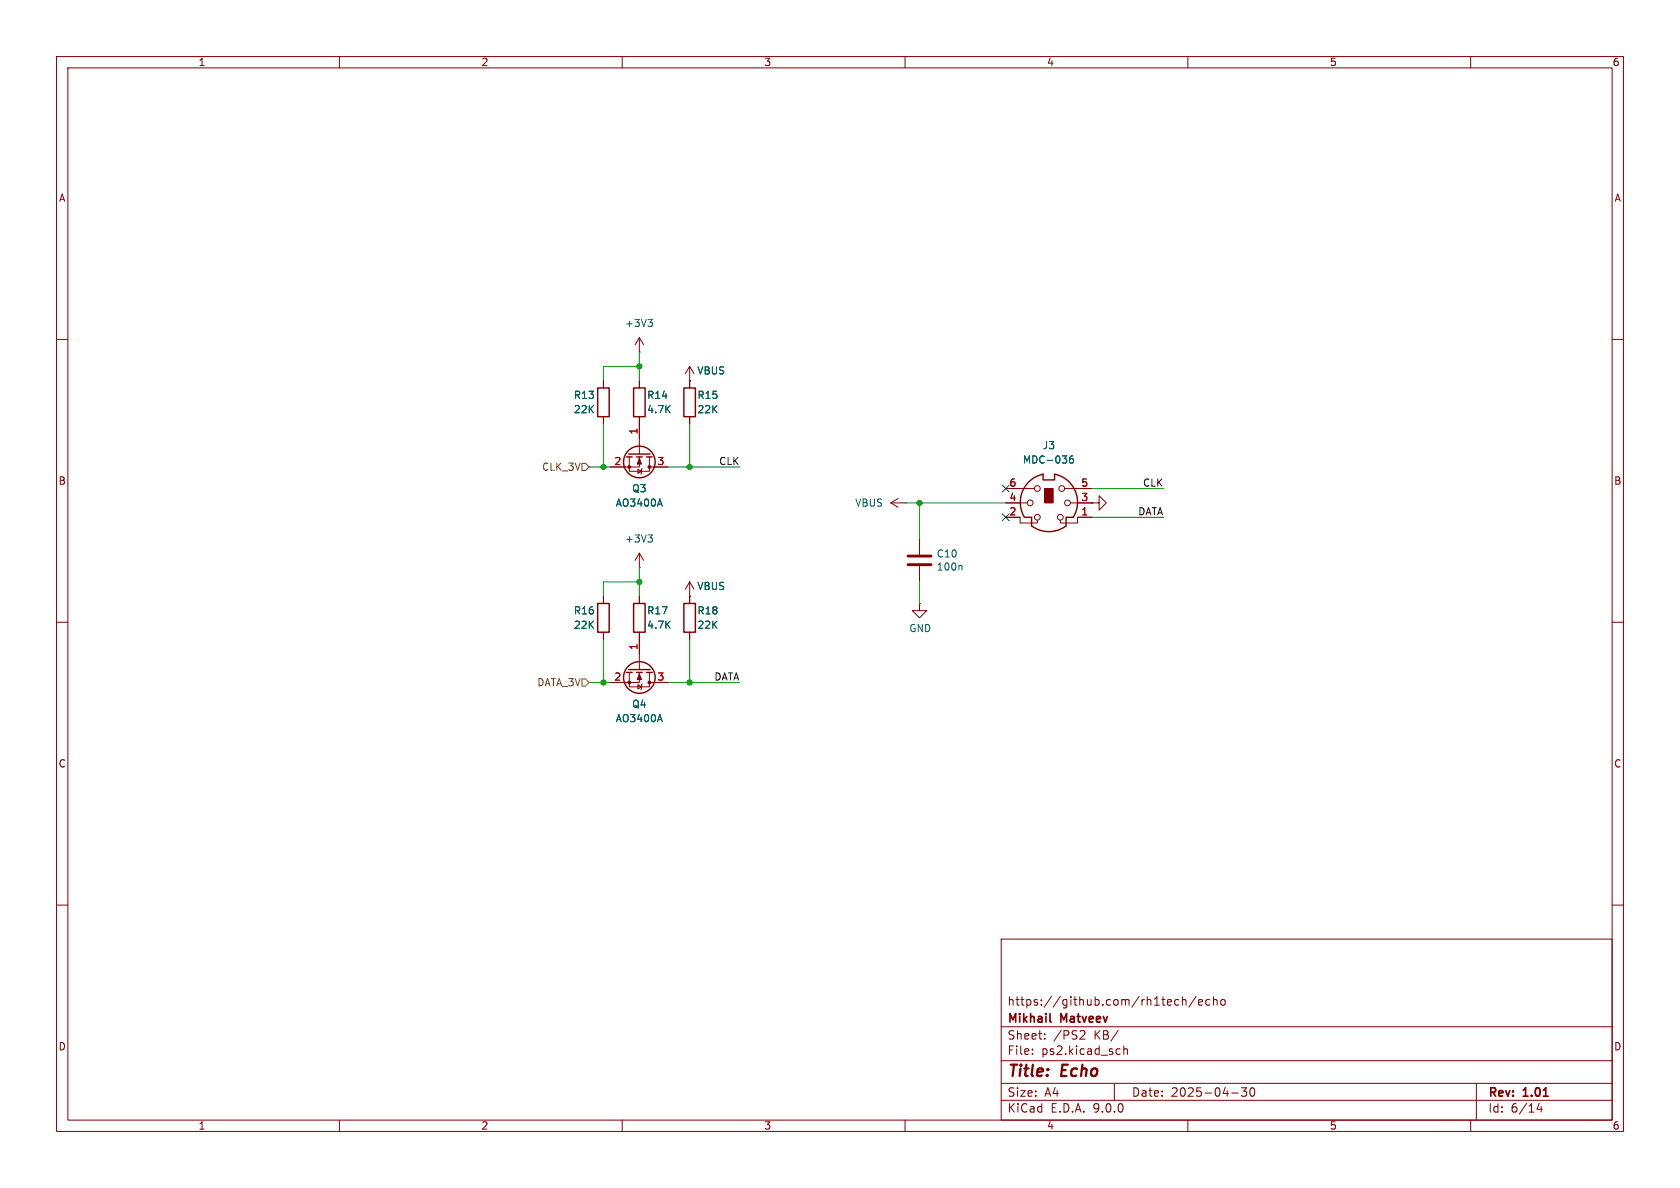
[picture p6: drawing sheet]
<svg xmlns="http://www.w3.org/2000/svg" width="297mm" height="210mm" viewBox="0 0 297 210" stroke-linecap="round" stroke-linejoin="round" font-family="sans-serif">
<g fill="none" stroke="#840000" stroke-width=".18">
<path d="M10 10h277v190h-277zM12 12h273v186h-273zM60 10v2M110 10v2M160 10v2M210 10v2M260 10v2M113 59.7v2.5M113 59.7l-.7 1.3M113 59.7l.8 1.3M10 60h2M106.7 67.3v1.3"/>
<path d="M106.7 73.7v1.2M113 62.2h.1M113 67.3v1.3M113 73.7v6.6M121.9 67.3h.1M121.9 64.8v3.8M121.9 73.7v1.2M121.9 64.8l-.7 1.2M121.9 64.8l.8 1.2M285 60h2M111.3 80.8v2.5h3.5v-2.5M112.8 82.9l.6 .4-.6 .4z"/>
<path d="M113 80.8v1.8h-5.1M113 97.8v2.5M113 97.8l-.7 1.3M113 97.8l.8 1.3M113.5 82.8l-.1 .1v.8l-.1 .1M114.8 82.6h3.3M157.5 88.9l1.2 .8M157.5 88.9h2.5M158.7 88.1l-1.2 .8M160 88.9h.1M162.6 95.3v2.7M177.8 91.4h2.5v1.1h3.1v-.6"/>
<path d="M177.8 88.9h3.8M177.8 86.4h5.1M188.2 86.4h4.8M189.2 88.9h3.8M193 91.4h-2.5v1.1h-3v-.6M193 88.9h1.3v-1.3l1.3 1.3-1.3 1.3v-1.3M193 88.9h.1M10 110h2M106.7 105.4v1.3M106.7 111.8v1.2M111.3 118.9v2.5h3.5v-2.5M113 100.3h.1"/>
<path d="M113 118.9v1.8h-5.1M113 105.4v1.3M113 111.8v6.6M121.9 105.4h.1M121.9 102.9v3.8M121.9 111.8v1.2M121.9 102.9l-.7 1.2M121.9 102.9l.8 1.2M162.6 106.7v1.3h1.2l-1.2 1.2-1.3-1.2h1.3M162.6 106.7h.1M162.6 100.1v2.8M285 110h2"/>
<path d="M112.8 121l.6 .4-.6 .4zM113.5 120.9l-.1 .1v.8l-.1 .1M114.8 120.7h3.3M10 160h2M177 166h108v32h-108zM207.7 177.6l.3 .1 .4-.1M208.4 176.8l-.4-.1-.3 .1M209 176.8l.2-.1 .4 .1 .1 .9M209 176.2v1.5M211.5 176.1l-1.3 2M211.9 177.2l.7-.1-.1-.3-.4-.1-.2 .2 .1 .7h.5M213.9 176.8l-.4-.1-.3 .3v.4l.1 .2h.6"/>
<path d="M214.5 176.8l.2-.1 .4 .1 .1 .9M214.5 176.2v1.5M215.9 176.8l.2-.1 .4 .1 .1 .6-.1 .2-.4 .1-.2-.1zM285 160h2M60 198v2M110 198v2M160 198v2M177 194.5h108M177 191.5h108M177 187.5h108M177 181.5h108M182.5 186.3v.1"/>
<path d="M182.5 185.5v.1M184.7 183.6v.1M184.7 182.8v.1M191.2 182.2l.5 .1 .1 .3-.9 1.1h.9M197 191.5v3M197.7 182.1l-1.3 2M197.9 185.4l.1 .1M198 186.3l-.1 .1M198.7 184.9v1.5M198.7 185.5l.2-.1 .3 .1 .1 .9M210 198v2M217.7 193.2h1.2"/>
<path d="M219.5 192.3h.9l-.5 .6 .4 .1v.7l-.2 .1h-.4l-.2-.1M221.1 192.4l.2-.1a.81 .81 0 0 1 .6 .6 .81 .81 0 0 1-.3 .8l-.1 .1a.81 .81 0 0 1-.4-1.4zM260 198v2M261 191.5v6.5M272.1 195l-.4 1.1h1M272.5 195.6v1"/>
<circle cx="182.1" cy="88.9" r=".51"/>
<circle cx="183.4" cy="86.4" r=".51"/>
<circle cx="183.4" cy="91.4" r=".51"/>
<circle cx="187.5" cy="91.4" r=".51"/>
<circle cx="187.7" cy="86.4" r=".51"/>
<circle cx="188.7" cy="88.9" r=".51"/>
</g>
<path d="M185.6 180.5l.2 .2" fill="none" stroke="#840000" stroke-width=".3"/>
<g fill="none" stroke="#840000" stroke-width=".25">
<path d="M105.7 68.6h2v5.1h-2zM112 68.6h2v5.1h-2zM120.9 68.6h2v5.1h-2zM110.7 80.8h1.1M111.1 80.3h3.8M112.5 80.8h1M114.3 80.8h1M181.7 85.3l1.4-1 1.3-.5v1h2v-1a5.1 5.1 0 0 1 3.3 7.6h-1.2v1.6a5.1 5.1 0 0 1-6.1 0v-1.6h-1.3a5.1 5.1 0 0 1 .6-6.1zM105.7 106.7h2v5.1h-2zM110.7 118.9h1.1M111.1 118.4h3.8M112 106.7h2v5.1h-2z"/>
<path d="M112.5 118.9h1M114.3 118.9h1M120.9 106.7h2v5.1h-2z"/>
<circle cx="113" cy="81.7" r="2.79"/>
<circle cx="113" cy="119.8" r="2.79"/>
</g>
<path d="M114.5 56.5h.8l-.4 .4M115.1 56.9l.2 .3v.3l-.2 .2M114.5 94.6h.8l-.4 .4M115.1 95l.2 .3v.3l-.2 .2M116.7 88.2l.4 1.3M169.9 99.9l.2 .2v.7M189.7 80.6l-.4 .1a.86 .86 0 0 0 0 1.2l.4-.2 .1-.4-.2-.2h-.4l-.1 .2M116.7 126.3l.4 1.3" fill="none" stroke="#006464" stroke-width=".18"/>
<path d="M160.5 98.3h4.1M160.5 99.8h4.1" fill="none" stroke="#840000" stroke-width=".51"/>
<g fill="#840000" stroke="#840000" stroke-width=".18">
<path d="M113 81l.4 1h-.8z"/>
<path d="M184.7 86.4h1.5v2.5h-1.5z"/>
<path d="M113 119.1l.4 1h-.8z"/>
<circle cx="114.8" cy="82.5" r=".25"/>
<circle cx="111.3" cy="82.5" r=".25"/>
<circle cx="114.8" cy="120.6" r=".25"/>
<circle cx="111.3" cy="120.6" r=".25"/>
</g>
<path d="M102.9 81.9h.6l.6 .7-.6 .6h-.6zM102.9 120h.6l.6 .7-.6 .6h-.6z" fill="none" stroke="#725600" stroke-width=".18"/>
<g fill="none" stroke="#009600" stroke-width=".18">
<path d="M106.7 74.9v7.7M113 64.8h-6.3v2.5M113 62.2v5.1M121.9 74.9v7.7M104.1 82.6h3.8M118.1 82.6h12.7M160 88.9h17.8M162.6 88.9v6.4M193 91.4h12.7M193 86.4h12.7M106.7 113v7.7M113 102.9h-6.3v2.5"/>
<path d="M113 100.3v5.1M121.9 113v7.7M162.6 102.9v3.8M104.1 120.7h3.8M118.1 120.7h12.7"/>
</g>
<path d="M177.2 90.8l1.2 1.2M177.2 85.8l1.2 1.2M178.4 90.8l-1.2 1.2M178.4 85.8l-1.2 1.2" fill="none" stroke="#000084" stroke-width=".18"/>
<g fill="#009600" stroke="#009600" stroke-width=".18">
<circle cx="113" cy="102.9" r=".46"/>
<circle cx="162.6" cy="88.9" r=".46"/>
<circle cx="121.9" cy="82.6" r=".46"/>
<circle cx="113" cy="64.8" r=".46"/>
<circle cx="121.9" cy="120.7" r=".46"/>
<circle cx="106.7" cy="120.7" r=".46"/>
<circle cx="106.7" cy="82.6" r=".46"/>
</g>
<g font-size="2.8" fill="#840000">
<text x="178" y="190.9">Title:</text>
<text x="187.7" y="190.9">Echo</text>
</g>
<g font-size="2.1" fill="#840000">
<text x="178" y="178">https://github.com/rh1tech/echo</text>
<text x="178" y="184">Sheet:</text>
<text x="178" y="181.2">Mikhail</text>
<text x="186.2" y="184">/PS2</text>
<text x="187.6" y="181.2">Matveev</text>
<text x="193.5" y="184">KB/</text>
<text x="178" y="186.7">File:</text>
<text x="184.1" y="186.7">ps2.kicad_sch</text>
<text x="178" y="196.9">KiCad</text>
<text x="178" y="194.1">Size:</text>
<text x="184.7" y="194.1">A4</text>
<text x="185.7" y="196.9">E.D.A.</text>
<text x="193.3" y="196.9">9.0.0</text>
<text x="200" y="194.1">Date:</text>
<text x="207" y="194.1">2025-04-30</text>
<text x="263" y="194.3">Rev:</text>
<text x="263" y="196.9">Id:</text>
<text x="267.1" y="196.9">6/14</text>
<text x="269.4" y="194.3">1.01</text>
</g>
<g font-size="1.8" fill="#840000">
<text x="35" y="11.9">1</text>
<text x="85" y="11.9">2</text>
<text x="135" y="11.9">3</text>
<text x="185" y="11.9">4</text>
<text x="235" y="11.9">5</text>
<text x="285" y="11.9">6</text>
<text x="10.3" y="35.9">A</text>
<text x="285.3" y="35.9">A</text>
<text x="10.3" y="85.9">B</text>
<text x="285.3" y="85.9">B</text>
<text x="10.3" y="135.9">C</text>
<text x="285.3" y="135.9">C</text>
<text x="10.3" y="185.9">D</text>
<text x="285.3" y="185.9">D</text>
<text x="35" y="199.9">1</text>
<text x="85" y="199.9">2</text>
<text x="135" y="199.9">3</text>
<text x="185" y="199.9">4</text>
<text x="235" y="199.9">5</text>
<text x="285" y="199.9">6</text>
</g>
<g font-size="1.8" fill="#006464">
<text x="110.4" y="58">+3V3</text>
<text x="101.4" y="70.7">R13</text>
<text x="114.3" y="70.7">R14</text>
<text x="123.2" y="66.4">VBUS</text>
<text x="123.2" y="70.7">R15</text>
<text x="101.4" y="73.3">22K</text>
<text x="114.3" y="73.3">4.7K</text>
<text x="123.2" y="73.3">22K</text>
<text x="180.7" y="82.1">MDC-036</text>
<text x="184.2" y="79.6">J3</text>
<text x="108.8" y="89.8">AO3400A</text>
<text x="111.7" y="87.2">Q3</text>
<text x="151.1" y="89.8">VBUS</text>
<text x="110.4" y="96.1">+3V3</text>
<text x="165.5" y="101.1">100n</text>
<text x="165.5" y="98.8">C10</text>
<text x="123.2" y="104.5">VBUS</text>
<text x="101.4" y="108.8">R16</text>
<text x="101.4" y="111.4">22K</text>
<text x="114.3" y="108.8">R17</text>
<text x="114.3" y="111.4">4.7K</text>
<text x="123.2" y="108.8">R18</text>
<text x="123.2" y="111.4">22K</text>
<text x="160.7" y="111.9">GND</text>
<text x="111.7" y="125.3">Q4</text>
<text x="108.8" y="127.9">AO3400A</text>
</g>
<g font-size="1.8" fill="#a90000">
<text x="112.8" y="76.9" transform="rotate(-90 112.8 76.9)">1</text>
<text x="108.5" y="82.3">2</text>
<text x="116.1" y="82.3">3</text>
<text x="178.4" y="86.1">6</text>
<text x="178.4" y="88.6">4</text>
<text x="191.1" y="86.1">5</text>
<text x="191.1" y="88.6">3</text>
<text x="178.4" y="91.2">2</text>
<text x="191.1" y="91.2">1</text>
<text x="112.8" y="115" transform="rotate(-90 112.8 115)">1</text>
<text x="108.5" y="120.4">2</text>
<text x="116.1" y="120.4">3</text>
</g>
<g font-size="1.8" fill="#725600">
<text x="95.7" y="83.4">CLK_3V</text>
<text x="94.9" y="121.5">DATA_3V</text>
</g>
<g font-size="1.8" fill="#0f0f0f">
<text x="127" y="82.3">CLK</text>
<text x="202" y="86.1">CLK</text>
<text x="201.1" y="91.2">DATA</text>
<text x="126.2" y="120.4">DATA</text>
</g>
</svg>
